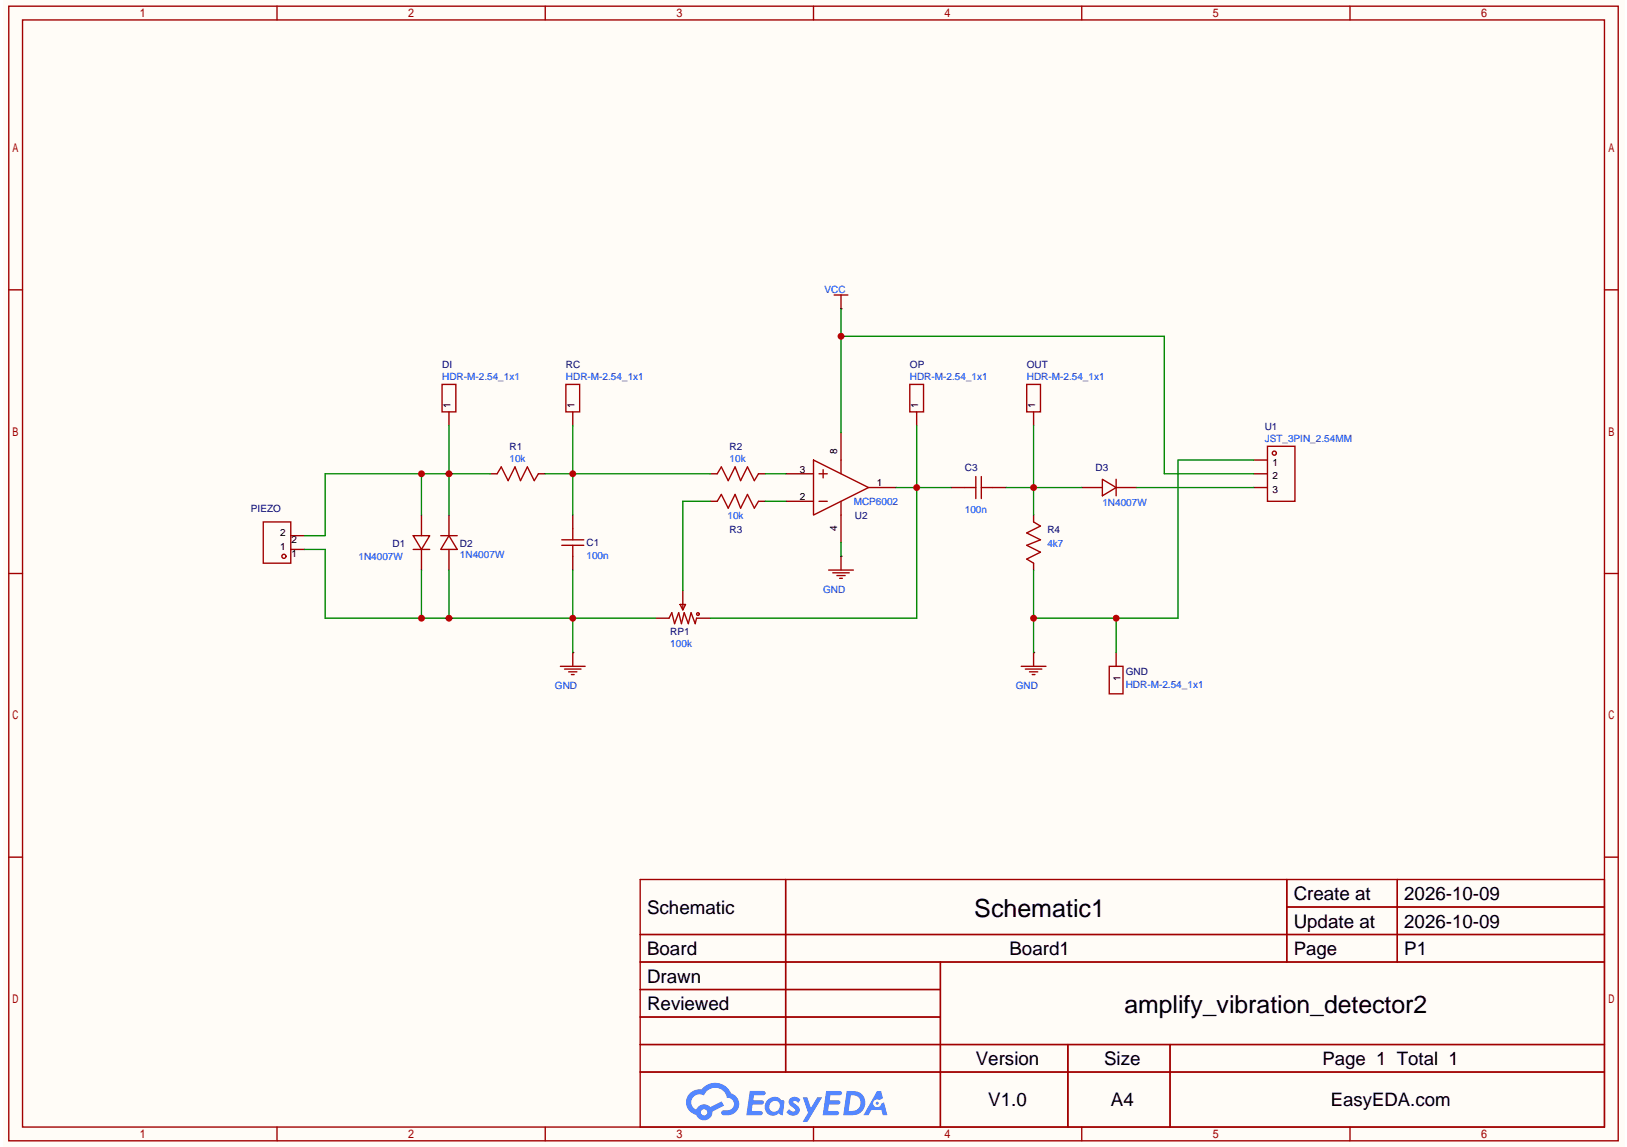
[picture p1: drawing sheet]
<svg xmlns="http://www.w3.org/2000/svg" width="297mm" height="210mm" viewBox="0 0 297 210" stroke-linecap="round" stroke-linejoin="round" font-family="sans-serif">
<path d="M.5 0h296.2v209.5h-296.2z" fill="#fffcf7"/>
<g fill="none" stroke="#a10000" stroke-width=".25">
<path d="M1.6 1.1h294v207.3h-294zM4.1 3.6h289v202.3h-289zM50.6 1.1v2.5M99.6 1.1v2.5M148.6 1.1v2.5M197.6 1.1v2.5M246.6 1.1v2.5M1.6 53h2.5M293.1 53h2.5M1.6 104.8h2.5M293.1 104.8h2.5M1.6 156.6h2.5"/>
<path d="M293.1 156.6h2.5M116.9 160.7h176.2v45.2h-176.2zM116.9 170.7h176.2M116.9 175.8h176.2M143.5 160.7v35.2M171.8 175.8v30.1M235 160.7v15.1M235 165.7h58.1M255.2 160.7v15.1M116.9 180.8h54.9M116.9 190.8h176.2M116.9 185.8h54.9"/>
<path d="M116.9 195.9h176.2M195 190.8v15.1M213.7 190.8v15.1M50.6 205.9v2.5M99.6 205.9v2.5M148.6 205.9v2.5M197.6 205.9v2.5M246.6 205.9v2.5"/>
</g>
<g fill="#5487ff">
<path d="M144.4 200.6a1.29 1.29 0 0 1 1.8 .3l-.4 .6a.54 .54 0 0 0-.9-.2l.1 .2a1.56 1.56 0 0 1 1.1 1.6 1.41 1.41 0 0 1-2.5 .1l.5-.6a.63 .63 0 0 0 .5 .5 .63 .63 0 0 0 .7-.3l-.2-.2a1.58 1.58 0 0 1-1-1.5z"/>
<path d="M146.6 200.5h.8l.7 1.9 1.2-1.9h.9l-2.7 4.4h-.9l1-1.6z"/>
<path d="M137 199.3h1.6a1.29 1.29 0 0 1 1.2 .2 .39 .39 0 0 1-.4 .6h-1.7l-.1 .9h1.6a.39 .39 0 0 1 .3 .4 .39 .39 0 0 1-.4 .4h-1.6l-.2 1.2h.8a1.22 1.22 0 0 1 1.2 .2 .39 .39 0 0 1-.4 .5h-2.6z"/>
<path d="M150.9 199.3h1.6a1.3 1.3 0 0 1 1.3 .2 .39 .39 0 0 1-.4 .6h-1.7l-.2 .9h1.7a.39 .39 0 0 1 .3 .4 .39 .39 0 0 1-.4 .4h-1.7l-.1 1.2h.8a1.22 1.22 0 0 1 1.1 .2 .39 .39 0 0 1-.3 .5h-2.6z"/>
<path d="M160.2 199.3h.7l.4 1.3-.7 .4a.74 .74 0 0 0-1.1 .3 .74 .74 0 0 0 .5 1 .74 .74 0 0 0 1-.6l.5-.3 .6 2.3h-.9l-.2-.9h-1.8l-.6 .9h-.9z"/>
<path d="M154.7 199.3l-.7 4.4h1.5a2.25 2.25 0 0 0 2.6-2.2 2.25 2.25 0 0 0-2.7-2.2zM155.4 200.1a1.48 1.48 0 0 1 1.8 1.5 1.48 1.48 0 0 1-1.9 1.4h-.3z"/>
<path d="M140.1 201a1.57 1.57 0 0 0-.2 2.2 1.57 1.57 0 0 0 2.1 .3l.2-.1 .4 .3h.4l.3-2.4-.2-.3h-.4a1.58 1.58 0 0 0-2.6 0zM140.8 201.4a.97 .97 0 0 1 1.6 .3 .97 .97 0 0 1-.8 1.4 .93 .93 0 0 1-1.1-.5 .93 .93 0 0 1 .3-1.2z"/>
<path d="M126 199.7a2.34 2.34 0 0 0 1.2 4 1.53 1.53 0 0 0 1.7 1 1.53 1.53 0 0 0 1.2-1.6l2.2-1.1-.5-.8-2.1 1.1a1.55 1.55 0 0 0-2.5 .4 1.48 1.48 0 0 1-.8-2.1 1.48 1.48 0 0 1 2.2-.5 2.2 2.2 0 0 1 2.3-1.4 2.2 2.2 0 0 1 1.9 1.9 1.15 1.15 0 0 1 1.3 1 1.15 1.15 0 0 1-1.1 1.2h-.7a.46 .46 0 0 0-.6 .4 .46 .46 0 0 0 .5 .6 2.2 2.2 0 0 0 2.2-.7 2.2 2.2 0 0 0 .4-2.3 2.13 2.13 0 0 0-1.3-1.1 3.2 3.2 0 0 0-5.4-.7l-1.1 .1zM128 203.2a.6 .6 0 0 1 1.2 0 .6 .6 0 0 1-1.2 0z"/>
<circle cx="160.2" cy="201.6" r=".28"/>
</g>
<g fill="none" stroke="#a10000" stroke-width=".25">
<path d="M152.4 53.9h2.5M153.6 53.9v2.5M80.8 70.2h2.5v5.1h-2.5zM103.4 70.2h2.5v5.1h-2.5zM166.2 70.2h2.5v5.1h-2.5zM187.5 70.2h2.5v5.1h-2.5zM48.1 95.4h5v7.5h-5zM75.5 97.9h3l-1.5 2.5zM80.5 97.9h3M82 97.9l1.5 2.5h-3zM90.8 86.6l.8-1.3 1.2 2.5 1.3-2.5 1 2.5 1.2-2.5 1.3 2.5 .7-1.2M102.6 98.6h4"/>
<path d="M102.6 99.6h4M104.6 96.6v2M104.6 99.6v2M131 91.6l.8-1.3 1.2 2.5 1.3-2.5 1 2.5 1.2-2.5 1.3 2.5 .7-1.2M131 86.6l.8-1.3 1.2 2.5 1.3-2.5 1 2.5 1.2-2.5 1.3 2.5 .7-1.2M148.6 84l10 5.1-10 5zM149.6 91.6h1.5M149.6 86.6h1.5M150.3 85.8v1.5M153.6 84v2.6M153.6 91.6v2.5M176.2 89.1h2"/>
<path d="M178.2 87.1v4M179.2 87.1v4M179.2 89.1h2.1M188.8 95.4l1.2 .7-2.5 1.3 2.5 1.2-2.5 1 2.5 1.3-2.5 1.2 1.3 .8M201.4 87.6l2.5 1.5-2.5 1.5zM203.9 87.6v3M231.5 81.5h5v10.1h-5zM75.5 100.4h3M104.6 119.2v2.5M122.2 112.9l.5-1 .5 2 .8-2 .5 2 .5-2 .7 2 .5-2 .8 2 .2-1M124.2 110.4h1l-.5 1zM124.7 110.4v1"/>
<path d="M151.4 104.1h4.5M152.1 104.6h3M152.9 105.2h1.5M153.4 105.7h.5M153.6 101.6v2.5M188.8 119.2v2.5M102.4 121.7h4.5M103.1 122.2h3M103.9 122.7h1.5M104.4 123.2h.5M186.5 121.7h4.6M187.3 122.2h3"/>
<path d="M188 122.7h1.5M188.5 123.2h.5M202.6 121.7h2.5v5.1h-2.5z"/>
<circle cx="232.8" cy="82.8" r=".38"/>
<circle cx="51.9" cy="101.6" r=".38"/>
<circle cx="127.5" cy="112.2" r=".25"/>
</g>
<g fill="none" stroke="#870000" stroke-width=".25">
<path d="M153.6 56.4h.1M82 75.3v2.5M104.6 75.3v2.5M153.6 79v5M167.4 75.3v2.5M188.8 75.3v2.5M53.1 97.9h2.5M77 94.1v3.8M82 94.1v3.8M89.5 86.6h1.3M98.3 86.6h1.3M104.6 94.1v2.5"/>
<path d="M129.7 91.6h1.3M129.7 86.6h1.3M138.5 91.6h1.3M138.5 86.6h1.3M143.6 91.6h5M143.6 86.6h5M153.6 94.1v5M158.6 89.1h5.1M173.7 89.1h2.5M181.3 89.1h2.5M188.8 94.1v1.3M197.6 89.1h3.8"/>
<path d="M203.9 89.1h3.7M229 89.1h2.5M229 86.6h2.5M229 84h2.5M53.1 100.4h2.5M77 100.4v3.7M82 100.4v3.7M104.6 119.2h.1M104.6 101.6v2.5M119.7 112.9h2.5M124.7 107.9v2.5M127.2 112.9h2.5"/>
<path d="M153.6 101.6h.1M188.8 119.2h.1M188.8 102.9v1.2M203.9 119.2v2.5"/>
</g>
<path d="M188.8 77.8v16.3M183.8 89.1h13.8" fill="none" stroke="#008700" stroke-width=".25"/>
<circle cx="188.8" cy="89.1" r=".63" fill="#c00"/>
<path d="M229 84h-13.8v28.9h-26.4M188.8 104.1v15.1M203.9 112.9v6.3" fill="none" stroke="#008700" stroke-width=".25"/>
<g fill="#c00">
<circle cx="203.9" cy="112.9" r=".63"/>
<circle cx="188.8" cy="112.9" r=".63"/>
</g>
<path d="M167.4 77.8v35.1h-37.7M163.7 89.1h10" fill="none" stroke="#008700" stroke-width=".25"/>
<circle cx="167.4" cy="89.1" r=".63" fill="#c00"/>
<path d="M153.6 56.4v22.6M153.6 61.4h59.1v25.2h16.3" fill="none" stroke="#008700" stroke-width=".25"/>
<circle cx="153.6" cy="61.4" r=".63" fill="#c00"/>
<path d="M153.6 99.1v2.5M55.6 100.4h3.8v12.5h60.3M77 104.1v8.8M82 104.1v8.8M104.6 104.1v15.1" fill="none" stroke="#008700" stroke-width=".25"/>
<g fill="#c00">
<circle cx="77" cy="112.9" r=".63"/>
<circle cx="82" cy="112.9" r=".63"/>
<circle cx="104.6" cy="112.9" r=".63"/>
</g>
<path d="M104.6 77.8v16.3M99.6 86.6h30.1M129.7 91.6h-5v16.3" fill="none" stroke="#008700" stroke-width=".25"/>
<circle cx="104.6" cy="86.6" r=".63" fill="#c00"/>
<path d="M82 77.8v16.3M77 86.6v7.5M89.5 86.6h-30.1v11.3h-3.8M139.8 91.6h3.8M139.8 86.6h3.8" fill="none" stroke="#008700" stroke-width=".25"/>
<g fill="#c00">
<circle cx="82" cy="86.6" r=".63"/>
<circle cx="77" cy="86.6" r=".63"/>
</g>
<path d="M207.6 89.1h21.4" fill="none" stroke="#008700" stroke-width=".25"/>
<text font-size="4.6" x="178" y="167.5">Schematic1</text>
<text font-size="4.5" x="205.4" y="185.1">amplify_vibration_detector2</text>
<g font-size="3.4">
<text x="118.2" y="167">Schematic</text>
<text x="236.3" y="164.4">Create at</text>
<text x="256.5" y="164.4">2026-10-09</text>
<text x="236.3" y="169.5">Update at</text>
<text x="256.5" y="169.5">2026-10-09</text>
<text x="118.2" y="174.5">Board</text>
<text x="118.2" y="179.5">Drawn</text>
<text x="184.4" y="174.5">Board1</text>
<text x="236.3" y="174.5">Page</text>
<text x="256.5" y="174.5">P1</text>
<text x="118.2" y="184.5">Reviewed</text>
<text x="178.2" y="194.6">Version</text>
<text x="201.7" y="194.6">Size</text>
<text x="241.6" y="194.6">Page 1 Total 1</text>
<text x="180.5" y="202.1">V1.0</text>
<text x="202.9" y="202.1">A4</text>
<text x="243.1" y="202.1">EasyEDA.com</text>
</g>
<g font-size="1.8" fill="#00f">
<text x="150.6" y="53.6">VCC</text>
<text x="80.8" y="69.4">HDR-M-2.54_1x1</text>
<text x="103.4" y="69.4">HDR-M-2.54_1x1</text>
<text x="166.2" y="69.4">HDR-M-2.54_1x1</text>
<text x="187.6" y="69.4">HDR-M-2.54_1x1</text>
<text x="231" y="80.7">JST_3PIN_2.54MM</text>
<text x="93.1" y="84.4">10k</text>
<text x="133.3" y="84.4">10k</text>
<text x="132.9" y="94.8">10k</text>
<text x="155.9" y="92.3">MCP6002</text>
<text x="176.2" y="93.6">100n</text>
<text x="201.4" y="92.4">1N4007W</text>
<text x="191.3" y="99.9">4k7</text>
<text x="65.5" y="102.4">1N4007W</text>
<text x="84" y="102">1N4007W</text>
<text x="107.1" y="102.1">100n</text>
<text x="150.3" y="108.3">GND</text>
<text x="122.4" y="118.2">100k</text>
<text x="101.4" y="125.9">GND</text>
<text x="185.5" y="125.9">GND</text>
<text x="205.6" y="125.6">HDR-M-2.54_1x1</text>
</g>
<g font-size="1.8" fill="#000080">
<text x="80.8" y="67.2">DI</text>
<text x="103.4" y="67.2">RC</text>
<text x="166.2" y="67.2">OP</text>
<text x="187.6" y="67.2">OUT</text>
<text x="93.1" y="82.3">R1</text>
<text x="133.3" y="82.3">R2</text>
<text x="231" y="78.5">U1</text>
<text x="176.2" y="86.1">C3</text>
<text x="200.1" y="86.1">D3</text>
<text x="45.8" y="93.6">PIEZO</text>
<text x="156.2" y="94.8">U2</text>
<text x="71.7" y="99.8">D1</text>
<text x="84" y="99.8">D2</text>
<text x="107.1" y="99.8">C1</text>
<text x="133.3" y="97.3">R3</text>
<text x="191.3" y="97.4">R4</text>
<text x="122.4" y="116">RP1</text>
<text x="205.6" y="123.4">GND</text>
</g>
<g font-size="1.8">
<text x="82.3" y="74.5" transform="rotate(-90 82.3 74.5)">1</text>
<text x="104.9" y="74.5" transform="rotate(-90 104.9 74.5)">1</text>
<text x="167.7" y="74.5" transform="rotate(-90 167.7 74.5)">1</text>
<text x="189.1" y="74.5" transform="rotate(-90 189.1 74.5)">1</text>
<text x="152.9" y="83" transform="rotate(-90 152.9 83)">8</text>
<text x="146.1" y="86.3">3</text>
<text x="160.1" y="88.8">1</text>
<text x="232.4" y="85.1">1</text>
<text x="232.4" y="87.6">2</text>
<text x="146.1" y="91.4">2</text>
<text x="232.4" y="90.1">3</text>
<text x="51.2" y="100.4">1</text>
<text x="51.2" y="97.9">2</text>
<text x="53.2" y="101.7">1</text>
<text x="53.2" y="99.2">2</text>
<text x="152.9" y="97.1" transform="rotate(-90 152.9 97.1)">4</text>
<text x="204.7" y="124.5" transform="rotate(-90 204.7 124.5)">1</text>
</g>
</svg>
